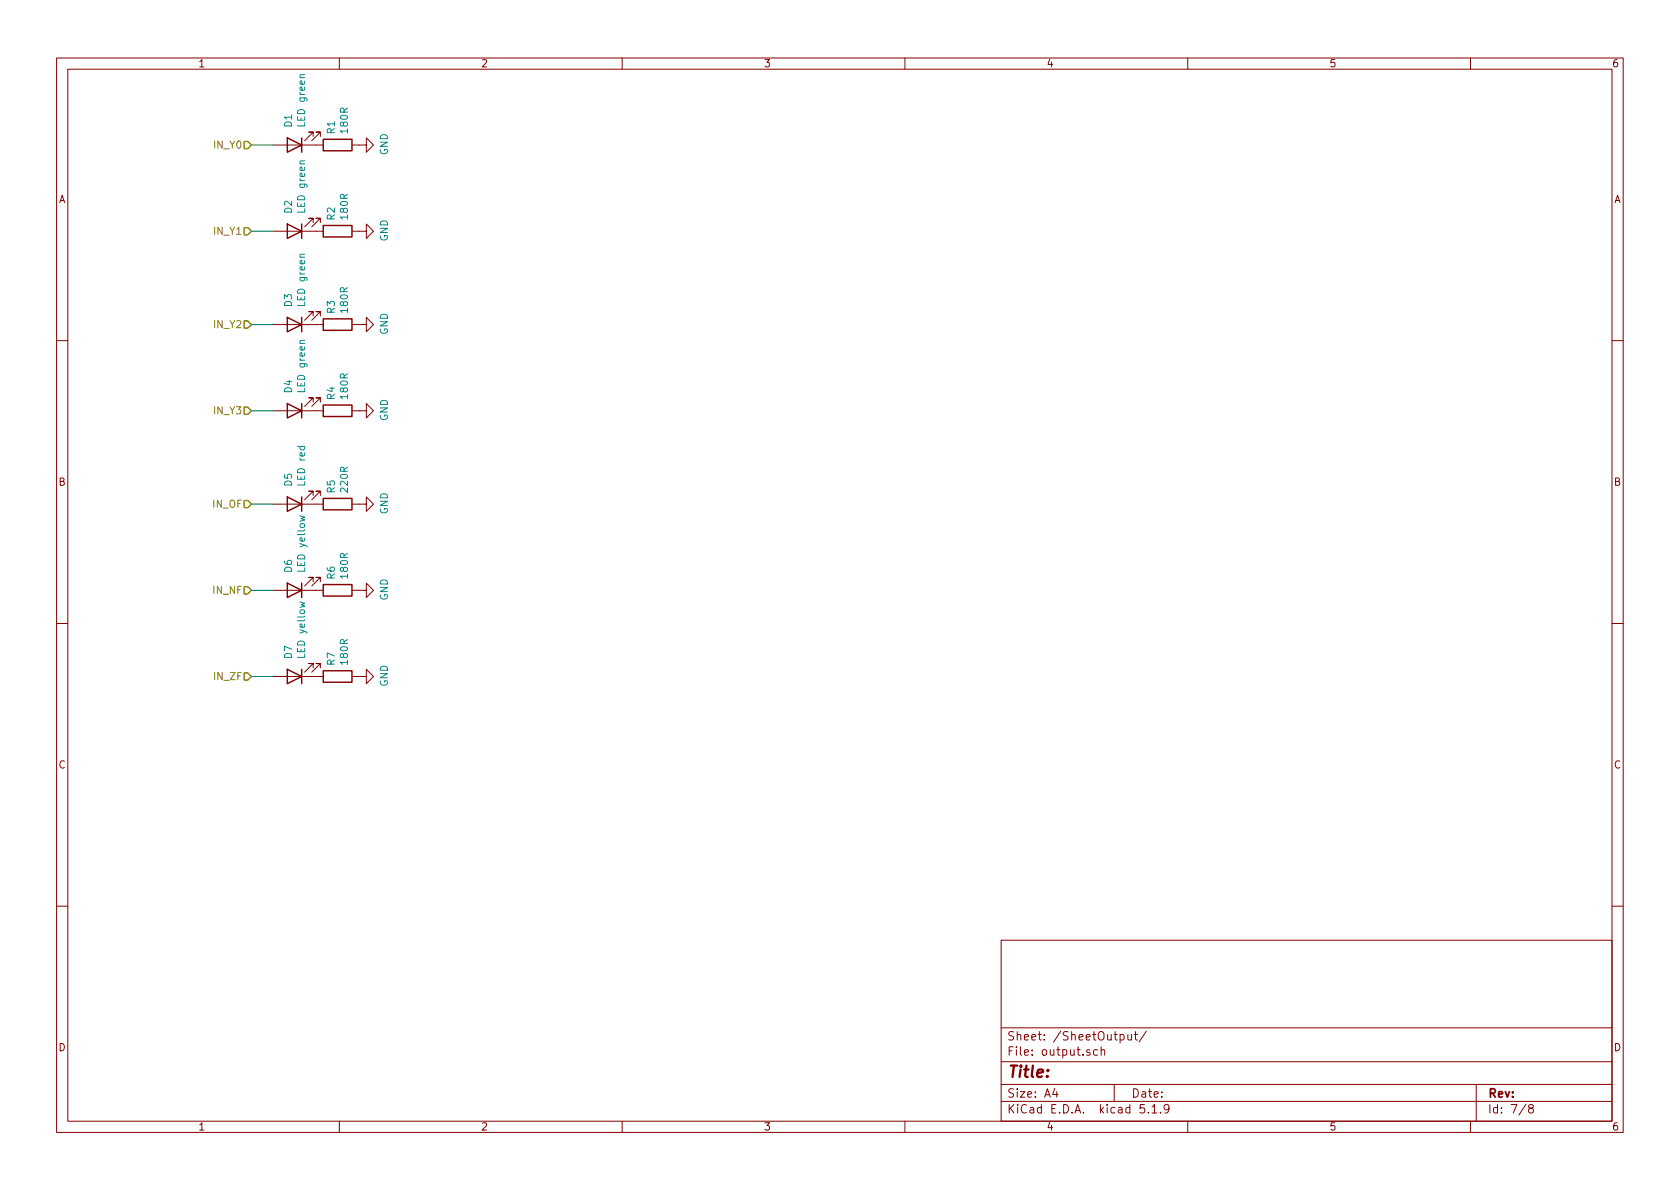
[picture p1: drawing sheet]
<svg xmlns="http://www.w3.org/2000/svg" width="297mm" height="210mm" viewBox="0 0 297 210" stroke-linecap="round" stroke-linejoin="round" font-family="sans-serif">
<g fill="none" stroke="#840000" stroke-width=".18">
<path d="M10 10.3h277v189.9h-277zM12 12.2h273v186.1h-273zM60 10.3v1.9M110 10.3v1.9M160 10.3v1.9M210 10.3v1.9M260 10.3v1.9M48.3 25.6h8.8M55.4 39.4v-.8h-.8h.8l-1.6 1.5M55.4 24.1v-.7h-.8h.8l-1.6 1.5M56.6 39.4v-.8h-.7h.7l-1.5 1.5M56.6 24.1v-.7h-.7h.7l-1.5 1.5"/>
<path d="M62.2 25.6h2.6v-1.2l1.2 1.2-1.2 1.3v-1.3M48.3 57.4h8.8M48.3 40.9h8.8M55.4 55.9v-.8h-.8h.8l-1.6 1.5M56.6 55.9v-.8h-.7h.7l-1.5 1.5M62.2 57.4h2.6v-1.3l1.2 1.3-1.2 1.3v-1.3M62.2 40.9h2.6v-1.3l1.2 1.3-1.2 1.3v-1.3M10 60.2h2M48.3 72.6h8.8M55.4 71.1v-.7h-.8h.8l-1.6 1.5M56.6 71.1v-.7h-.7h.7l-1.5 1.5M62.2 72.6h2.6v-1.2l1.2 1.2-1.2 1.3v-1.3"/>
<path d="M285 60.2h2M48.3 89.1h8.8M55.4 87.6v-.7h-.8h.8l-1.6 1.5M56.6 87.6v-.7h-.7h.7l-1.5 1.5M62.2 89.1h2.6v-1.2l1.2 1.2-1.2 1.3v-1.3M10 110.3h2M48.3 104.4h8.8M48.3 119.6h8.8M55.4 102.9v-.8h-.8h.8l-1.6 1.5M55.4 118.1v-.8h-.8h.8l-1.6 1.6M56.6 102.9v-.8h-.7h.7l-1.5 1.5M56.6 118.1v-.8h-.7h.7l-1.5 1.6"/>
<path d="M62.2 104.4h2.6v-1.3l1.2 1.3-1.2 1.3v-1.3M62.2 119.6h2.6v-1.2l1.2 1.2-1.2 1.3v-1.3M285 110.3h2M10 160.2h2M177 166.3h108v32h-108zM285 160.2h2M60 198.3v1.9M110 198.3v1.9M160 198.3v1.9M177 194.8h108M177 191.8h108M177 187.8h108"/>
<path d="M177 181.8h108M186.5 192.5l-.4 1h1M186.8 193v1M192.7 185.7l-.4-.1-.2 .2 .1 .2 .5 .2v.3h-.6M194.1 185.7l-.5-.1-.3 .3 .2 .6h.6M194.7 185.7l.2-.1 .4 .1v.9M194.7 185.1v1.5M197 191.8v3M198 183l.5-.1 .3 .3-.2 .6h-.6M199.4 182.9l.1 .9 .3 .1 .3-.1M200.1 182.9v1M200.6 182.9h.5"/>
<path d="M200.8 182.4v1.3l.3 .2M202.3 195.3h-.7l-.1 .7 .3-.1 .5 .1 .1 .2-.1 .5-.2 .1-.6-.1M202.7 182.3l-1.3 2M203 196.7v.1M203.7 195.8l.4-.5v1.5M203.7 196.8h.8M205.2 196.7v.1M206.7 196l-.1 .2a.48 .48 0 0 1-.7-.1v-.6a.48 .48 0 0 1 .7-.1v.1a1.19 1.19 0 0 1-.2 1.2l-.4 .1M210 198.3v1.9M260 198.3v1.9M261 191.8v6.5M269.8 195.2l-1.2 2"/>
<path d="M270.6 196l-.3-.2v-.2l.3-.3h.2l.3 .3-.1 .2-.6 .2a.48 .48 0 0 0-.1 .7l.3 .1 .4-.1a.48 .48 0 0 0-.2-.7"/>
</g>
<g fill="none" stroke="#840000" stroke-width=".25">
<path d="M50.8 39.6l2.5 1.3-2.5 1.3zM50.8 24.4l2.5 1.2-2.5 1.3zM53.3 24.4v2.5M53.3 39.6v2.6M57.1 39.9h5.1v2h-5.1zM57.1 24.6h5.1v2.1h-5.1zM50.8 56.1l2.5 1.3-2.5 1.3zM53.3 56.1v2.6M57.1 56.4h5.1v2h-5.1zM50.8 71.4l2.5 1.2-2.5 1.3zM53.3 71.4v2.5M57.1 71.6h5.1v2.1h-5.1z"/>
<path d="M50.8 87.9l2.5 1.2-2.5 1.3zM53.3 87.9v2.5M57.1 88.1h5.1v2.1h-5.1zM50.8 103.1l2.5 1.3-2.5 1.3zM50.8 118.4l2.5 1.2-2.5 1.3zM53.3 103.1v2.6M53.3 118.4v2.5M57.1 103.4h5.1v2h-5.1zM57.1 118.6h5.1v2h-5.1z"/>
</g>
<path d="M53.9 13.2l-.8 .1-.1 .3 .2 .1M53.9 28.4l-.8 .1-.1 .3 .2 .2M53.9 45h-.8l-.1 .3 .2 .2M53.9 60.2h-.8l-.1 .3 .2 .2M53 91.2l.9 .3-.6 .2 .6 .2-.9 .3M53 106.4l.9 .3-.6 .2 .6 .3-.9 .2" fill="none" stroke="#008484" stroke-width=".18"/>
<path d="M44.4 25.6h3.9M44.4 40.9h3.9M44.4 57.4h3.9M44.4 72.6h3.9M44.4 89.1h3.9M44.4 104.4h3.9M44.4 119.6h3.9" fill="none" stroke="#008400" stroke-width=".18"/>
<path d="M43.2 25h.6l.6 .6-.6 .7h-.6zM43.2 40.3h.6l.6 .6-.6 .6h-.6zM43.2 56.8h.6l.6 .6-.6 .6h-.6zM43.2 72h.6l.6 .6-.6 .7h-.6zM43.2 88.5h.6l.6 .6-.6 .7h-.6zM43.2 119h.6l.6 .6-.6 .7h-.6zM43.2 103.8h.6l.6 .6-.6 .6h-.6z" fill="none" stroke="#848400" stroke-width=".25"/>
<text font-size="2.8" fill="#840000" x="178" y="190.5">Title:</text>
<g font-size="2.1" fill="#840000">
<text x="178" y="184">Sheet: /SheetOutput/</text>
<text x="178" y="186.7">File: output.sch</text>
<text x="178" y="196.9">KiCad E.D.A. kicad 5.1.9</text>
<text x="178" y="194.1">Size: A4</text>
<text x="200" y="194.1">Date:</text>
<text x="263" y="194.1">Rev:</text>
<text x="263" y="196.9">Id: 7/8</text>
</g>
<g font-size="1.8" fill="#840000">
<text x="35" y="11.9">1</text>
<text x="85" y="11.9">2</text>
<text x="135" y="11.9">3</text>
<text x="185" y="11.9">4</text>
<text x="235" y="11.9">5</text>
<text x="285" y="11.9">6</text>
<text x="10.4" y="35.9">A</text>
<text x="285.4" y="35.9">A</text>
<text x="10.4" y="85.9">B</text>
<text x="285.4" y="85.9">B</text>
<text x="10.4" y="135.9">C</text>
<text x="285.4" y="135.9">C</text>
<text x="10.4" y="185.9">D</text>
<text x="285.4" y="185.9">D</text>
<text x="35" y="199.9">1</text>
<text x="85" y="199.9">2</text>
<text x="135" y="199.9">3</text>
<text x="185" y="199.9">4</text>
<text x="235" y="199.9">5</text>
<text x="285" y="199.9">6</text>
</g>
<g font-size="1.8" fill="#008484">
<text x="51.6" y="22.5" transform="rotate(-90 51.6 22.5)">D1</text>
<text x="53.9" y="22.2" transform="rotate(-90 53.9 22.2)">LED green</text>
<text x="59.2" y="23.7" transform="rotate(-90 59.2 23.7)">R1</text>
<text x="61.5" y="23.4" transform="rotate(-90 61.5 23.4)">180R</text>
<text x="68.6" y="27.5" transform="rotate(-90 68.6 27.5)">GND</text>
<text x="51.6" y="37.7" transform="rotate(-90 51.6 37.7)">D2</text>
<text x="53.9" y="37.4" transform="rotate(-90 53.9 37.4)">LED green</text>
<text x="59.2" y="38.9" transform="rotate(-90 59.2 38.9)">R2</text>
<text x="61.5" y="38.7" transform="rotate(-90 61.5 38.7)">180R</text>
<text x="68.6" y="42.7" transform="rotate(-90 68.6 42.7)">GND</text>
<text x="53.9" y="53.9" transform="rotate(-90 53.9 53.9)">LED green</text>
<text x="51.6" y="54.2" transform="rotate(-90 51.6 54.2)">D3</text>
<text x="59.2" y="55.4" transform="rotate(-90 59.2 55.4)">R3</text>
<text x="61.5" y="55.2" transform="rotate(-90 61.5 55.2)">180R</text>
<text x="68.6" y="59.2" transform="rotate(-90 68.6 59.2)">GND</text>
<text x="51.6" y="69.5" transform="rotate(-90 51.6 69.5)">D4</text>
<text x="53.9" y="69.2" transform="rotate(-90 53.9 69.2)">LED green</text>
<text x="59.2" y="70.7" transform="rotate(-90 59.2 70.7)">R4</text>
<text x="61.5" y="70.4" transform="rotate(-90 61.5 70.4)">180R</text>
<text x="68.6" y="74.5" transform="rotate(-90 68.6 74.5)">GND</text>
<text x="51.6" y="86" transform="rotate(-90 51.6 86)">D5</text>
<text x="53.9" y="85.7" transform="rotate(-90 53.9 85.7)">LED red</text>
<text x="59.2" y="87.2" transform="rotate(-90 59.2 87.2)">R5</text>
<text x="61.5" y="86.9" transform="rotate(-90 61.5 86.9)">220R</text>
<text x="68.6" y="91" transform="rotate(-90 68.6 91)">GND</text>
<text x="51.6" y="101.2" transform="rotate(-90 51.6 101.2)">D6</text>
<text x="53.9" y="100.9" transform="rotate(-90 53.9 100.9)">LED yellow</text>
<text x="59.2" y="102.4" transform="rotate(-90 59.2 102.4)">R6</text>
<text x="61.5" y="102.2" transform="rotate(-90 61.5 102.2)">180R</text>
<text x="68.6" y="106.2" transform="rotate(-90 68.6 106.2)">GND</text>
<text x="51.6" y="116.5" transform="rotate(-90 51.6 116.5)">D7</text>
<text x="53.9" y="116.1" transform="rotate(-90 53.9 116.1)">LED yellow</text>
<text x="59.2" y="117.6" transform="rotate(-90 59.2 117.6)">R7</text>
<text x="61.5" y="117.4" transform="rotate(-90 61.5 117.4)">180R</text>
<text x="68.6" y="121.5" transform="rotate(-90 68.6 121.5)">GND</text>
</g>
<g font-size="1.8" fill="#848400">
<text x="38" y="26.3">IN_Y0</text>
<text x="38" y="41.5">IN_Y1</text>
<text x="38" y="58">IN_Y2</text>
<text x="38" y="73.3">IN_Y3</text>
<text x="37.7" y="89.8">IN_OF</text>
<text x="37.8" y="105">IN_NF</text>
<text x="38" y="120.3">IN_ZF</text>
</g>
</svg>
